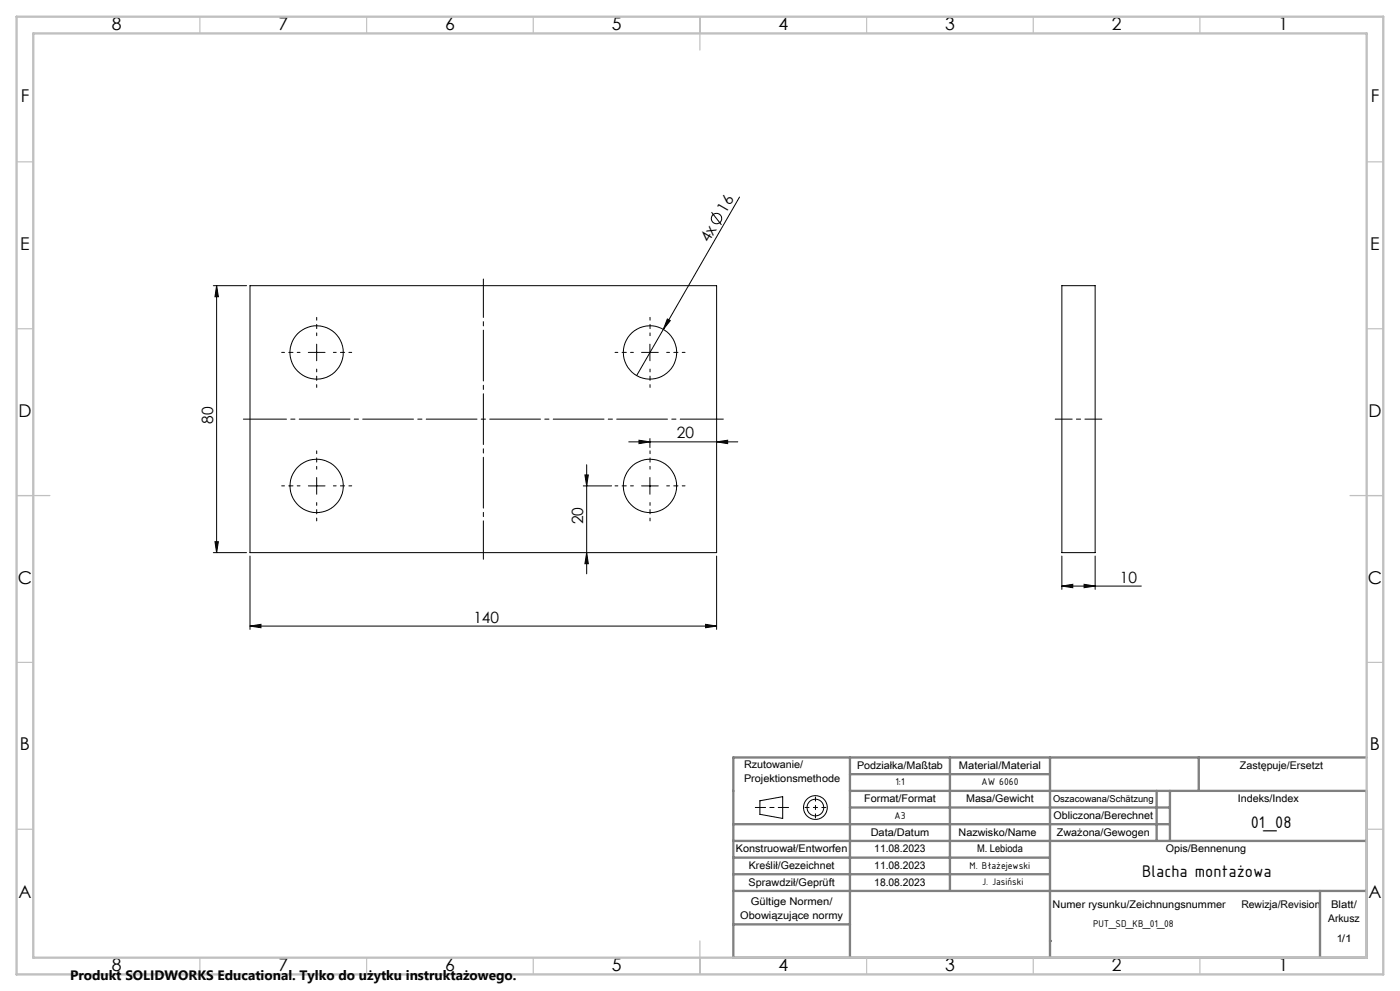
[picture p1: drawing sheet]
<svg xmlns="http://www.w3.org/2000/svg" width="420mm" height="297mm" viewBox="0 0 420 297" stroke-linecap="round" stroke-linejoin="round" font-family="sans-serif">
<g fill="none" stroke="#000" stroke-width=".3">
<path d="M221.9 59.1l-22.9 39.6M213.5 63.6l2.9 3.8M64 85.6h10M65 85.6l.5 3.3h-1zM65 85.6v80M75 85.6h140v80h-140zM199 98.7l-8 13.9M200.2 95.6l.9 .5-2.1 2.6zM318.6 85.6h9.9v80h-9.9zM92.5 105.6h5M95 103.1v5M192.5 105.6h5"/>
<path d="M195 103.1v5M176 139.3v32.7M188.6 132.4h32.7M191.7 131.9l3.3 .5-3.3 .6zM195 131.4v2.7M215 132.4l3.3-.5v1.1zM92.5 145.6h5M95 143.1v5M175 145.6h8.5M175.5 142.3h1l-.5 3.3zM192.5 145.6h5M195 143.1v5"/>
<path d="M64 165.6h10M64.5 162.3h1l-.5 3.3zM75 166.6v22M176 165.6l.5 3.3h-1zM215 166.6v22M318.6 175.6l3.2-.5v1zM318.6 166.6v10M318.6 175.6h23.8M325.2 175.1l3.3 .5-3.3 .5zM328.5 166.6v10M75 187.6l3.3-.5v1zM75 187.6h140"/>
<path d="M211.7 187.1l3.3 .5-3.3 .5zM228 240l6.8-1.2v6.5l-6.8-1.3z"/>
<circle cx="214.9" cy="65.5" r="1.54"/>
<circle cx="95" cy="105.6" r="8"/>
<circle cx="195" cy="105.6" r="8"/>
<circle cx="95" cy="145.6" r="8"/>
<circle cx="195" cy="145.6" r="8"/>
<circle cx="244.6" cy="242" r="3.6"/>
<circle cx="244.6" cy="242" r="2.49"/>
</g>
<path d="M316.6 125.6h14" fill="none" stroke="#000" stroke-width=".3" stroke-dasharray="15.2 1.3 1.3 1.3" stroke-dashoffset="10.1"/>
<path d="M145 167.6v-84" fill="none" stroke="#000" stroke-width=".3" stroke-dasharray="15.2 1.3 1.3 1.3" stroke-dashoffset="3.7"/>
<path d="M73 125.6h144" fill="none" stroke="#000" stroke-width=".3" stroke-dasharray="15.2 1.3 1.3 1.3" stroke-dashoffset="2.3"/>
<g fill="none" stroke="#000" stroke-width=".3" stroke-dasharray="15.2 1.3 1.3 1.3" stroke-dashoffset="14.4">
<path d="M90 105.6h-5.5M95 100.6v-5.5M95 110.6v5.5M100 105.6h5.5M190 105.6h-5.5M195 100.6v-5.5M195 110.6v5.5M200 105.6h5.5M90 145.6h-5.5M95 140.6v-5.5M95 150.6v5.5M100 145.6h5.5"/>
<path d="M190 145.6h-5.5M195 140.6v-5.5M195 150.6v5.5M200 145.6h5.5"/>
</g>
<path d="M244.6 238.9v6.2M241.5 242h6.3" fill="none" stroke="#000" stroke-width=".3" stroke-dasharray="15.2 1.3 1.3 1.3" stroke-dashoffset="14"/>
<path d="M226.6 242h10" fill="none" stroke="#000" stroke-width=".3" stroke-dasharray="15.2 1.3 1.3 1.3" stroke-dashoffset="12.2"/>
<g fill="none" stroke="#808080" stroke-width=".7">
<path d="M255 227v60M255 232h60M285 227v40M315 227v60M347 237v15M351 237v15M359.6 227v10M410 227h-190v60h190v-50h-155M220 247h131M220 252h190M220 257h95M255 242h96"/>
<path d="M220 262h95M220 267h190M220 277h35M396 267v20M315 282h.1"/>
</g>
<g fill="none" stroke="#c0c0c0" stroke-width=".35">
<path d="M60 5v5M110 5v5M160 5v5M210 5v10M260 5v5M310 5v5M360 5v5M5 48.5h5M410 48.5h5M5 98.5h5M410 98.5h5M5 148.5h10"/>
<path d="M405 148.5h10M5 198.5h5M410 198.5h5M5 248.5h5M410 248.5h5M60 287v5M110 287v5M160 287v5M210 282v10M260 287v5M310 287v5M360 287v5"/>
</g>
<path d="M5 5h410v287h-410zM10 10h400v277h-400z" fill="none" stroke="#c0c0c0" stroke-width=".7"/>
<g fill="#000">
<path d="M200.2 95.6l.9 .5-2.1 2.6z"/>
<path d="M65 85.6l.5 3.3h-1zM64.5 162.3h1l-.5 3.3z"/>
<path d="M191.7 131.9l3.3 .5-3.3 .6zM215 132.4l3.3-.5v1.1zM75 187.6l3.3-.5v1zM211.7 187.1l3.3 .5-3.3 .5z"/>
<path d="M176 165.6l.5 3.3h-1zM175.5 142.3h1l-.5 3.3z"/>
<path d="M325.2 175.1l3.3 .5-3.3 .5zM318.6 175.6l3.2-.5v1z"/>
</g>
<g font-size="5.4">
<text x="375.2" y="248.1">01_08</text>
<text x="342.7" y="262.9">Blacha montażowa</text>
</g>
<g font-size="5.3">
<text x="33.5" y="8.9">8</text>
<text x="83.5" y="8.9">7</text>
<text x="133.5" y="8.9">6</text>
<text x="183.5" y="8.9">5</text>
<text x="233.5" y="8.9">4</text>
<text x="283.5" y="8.9">3</text>
<text x="333.5" y="8.9">2</text>
<text x="383.5" y="8.9">1</text>
<text x="6.2" y="30.7">F</text>
<text x="411.2" y="30.7">F</text>
<text x="6.1" y="74.9">E</text>
<text x="411.1" y="74.9">E</text>
<text x="5.5" y="124.9">D</text>
<text x="410.5" y="124.9">D</text>
<text x="5.3" y="174.9">C</text>
<text x="410.3" y="174.9">C</text>
<text x="6" y="224.9">B</text>
<text x="411" y="224.9">B</text>
<text x="5.5" y="269.2">A</text>
<text x="410.5" y="269.2">A</text>
<text x="33.5" y="290.9">8</text>
<text x="83.5" y="290.9">7</text>
<text x="133.5" y="290.9">6</text>
<text x="183.5" y="290.9">5</text>
<text x="233.5" y="290.9">4</text>
<text x="283.5" y="290.9">3</text>
<text x="333.5" y="290.9">2</text>
<text x="383.5" y="290.9">1</text>
</g>
<g font-size="4.7">
<text x="217.7" y="64.1" transform="rotate(-60 217.7 64.1)">16</text>
<text x="212.7" y="72.9" transform="rotate(-60 212.7 72.9)">4x</text>
<text x="64" y="127" transform="rotate(-90 64 127)">80</text>
<text x="203" y="131.4">20</text>
<text x="175" y="157.2" transform="rotate(-90 175 157.2)">20</text>
<text x="336" y="174.6">10</text>
<text x="142" y="186.6">140</text>
</g>
<text font-size="4.1" x="21" y="293.7">Produkt SOLIDWORKS Educational. Tylko do użytku instruktażowego.</text>
<g font-size="3.2">
<text x="223.2" y="230.1">Rzutowanie/</text>
<text x="257.1" y="230.4">Podziałka/Maßtab</text>
<text x="287.7" y="230.4">Material/Material</text>
<text x="372" y="230.4">Zastępuje/Ersetzt</text>
<text x="223.2" y="234.3">Projektionsmethode</text>
<text x="268.7" y="235.4">1:1</text>
<text x="294.5" y="235.4">AW 6060</text>
<text x="259.2" y="240.5">Format/Format</text>
<text x="268.4" y="245.4">A3</text>
<text x="289.8" y="240.5">Masa/Gewicht</text>
<text x="316.1" y="245.5">Obliczona/Berechnet</text>
<text x="371.3" y="240.5">Indeks/Index</text>
<text x="261.2" y="250.5">Data/Datum</text>
<text x="287.6" y="250.5">Nazwisko/Name</text>
<text x="317.1" y="250.5">Zważona/Gewogen</text>
<text x="220.8" y="255.5">Konstruował/Entworfen</text>
<text x="262.3" y="255.5">11.08.2023</text>
<text x="293.1" y="255.3">M. Lebioda</text>
<text x="349.7" y="255.5">Opis/Bennenung</text>
<text x="224.6" y="260.5">Kreślił/Gezeichnet</text>
<text x="262.3" y="260.5">11.08.2023</text>
<text x="290.9" y="260.4">M. Błażejewski</text>
<text x="224.6" y="265.5">Sprawdził/Geprüft</text>
<text x="262.3" y="265.5">18.08.2023</text>
<text x="222.1" y="275.5">Obowiązujące normy</text>
<text x="225.3" y="271.4">Gültige Normen/</text>
<text x="315.8" y="272.2">Numer rysunku/Zeichnungsnummer</text>
<text x="372.4" y="272.2">Rewizja/Revision</text>
<text x="399.3" y="272.1">Blatt/</text>
<text x="327.9" y="277.9">PUT_SD_KB_01_08</text>
<text x="398.4" y="276.3">Arkusz</text>
<text x="401.1" y="282.3">1/1</text>
</g>
<text font-size="3.1" x="294.6" y="265.3">J. Jasiński</text>
<text font-size="2.8" x="315.9" y="240.4">Oszacowana/Schätzung</text>
</svg>
